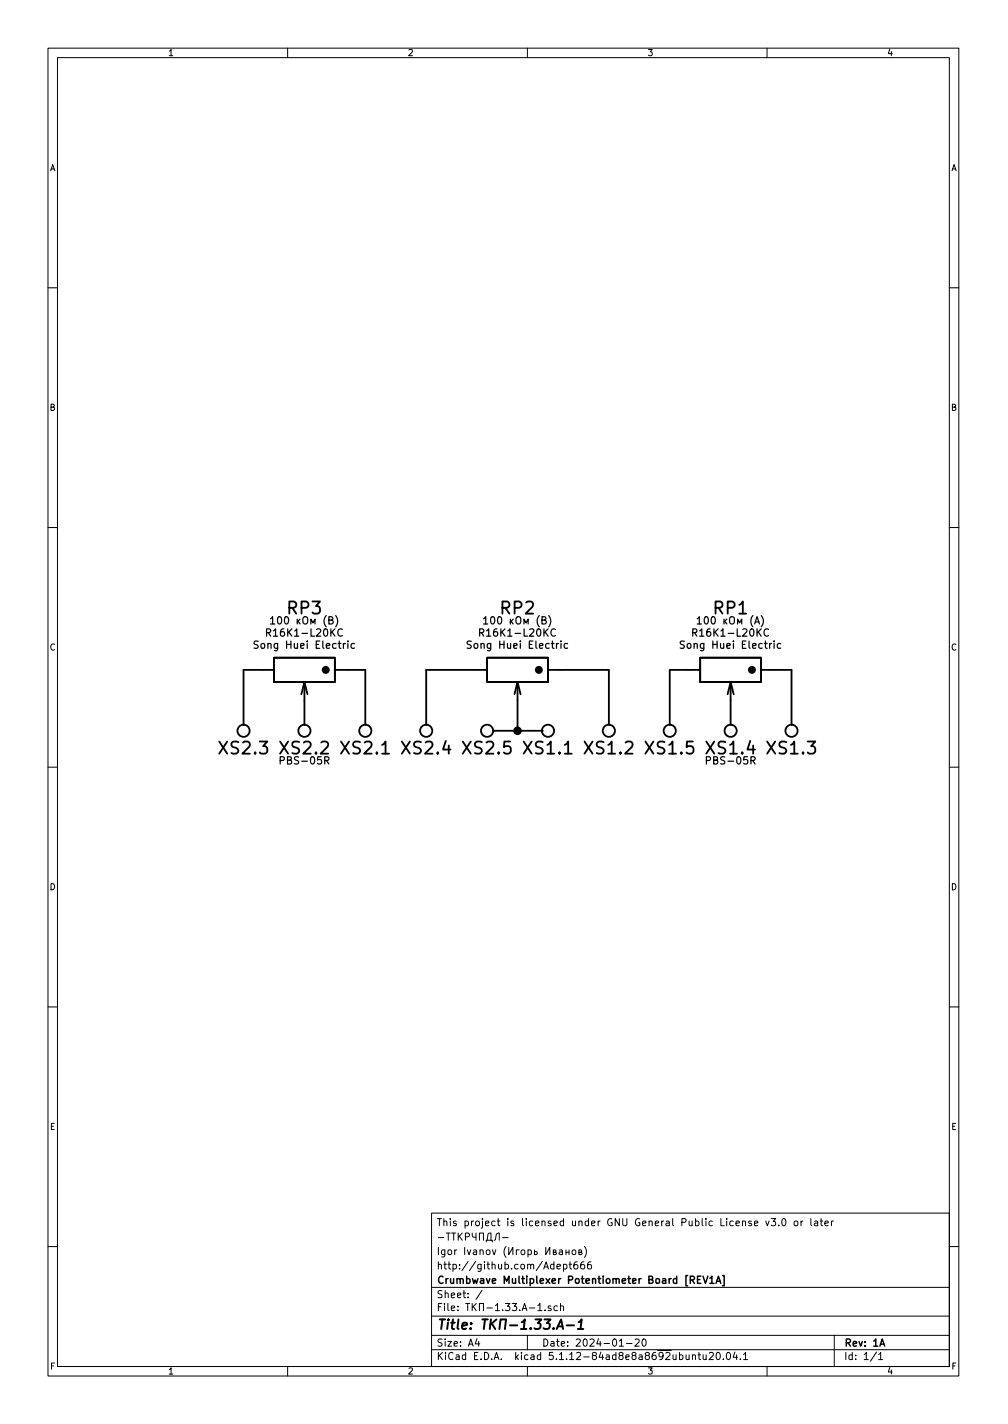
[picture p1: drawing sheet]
EESchema Schematic File Version 4
EELAYER 30 0
EELAYER END
$Descr A4 8268 11693 portrait
encoding utf-8
Sheet 1 1
Title "ТКП-1.33.A-1"
Date "2024-01-20"
Rev "1A"
Comp "Crumbwave Multiplexer Potentiometer Board [REV1A]"
Comment1 "http://github.com/Adept666"
Comment2 "Igor Ivanov (Игорь Иванов)"
Comment3 "-ТТКРЧПДЛ-"
Comment4 "This project is licensed under GNU General Public License v3.0 or later"
$EndDescr
$Comp
L KCL:RESISTOR_VARIABLE RP2
U 1 1
P 4250 5500
F 0 "RP2" H 4250 5000 100 0000 C CNN
F 1 "RP2: B100K" H 4250 5500 100 0001 C CNN
F 2 "KCL-TH-SL:RP-PDB181-K-20-P" H 4250 5500 60  0001 C CNN
F 3 "" H 4250 5500 60  0001 C CNN
F 4 "100 кОм (B)" H 4250 5100 60  0000 C CNN "Resistance"
F 5 "R16K1-L20KC" H 4250 5200 60  0000 C CNN "Product"
F 6 "Song Huei Electric" H 4250 5300 60  0000 C CNN "Manufacturer"
	1    4250 5500
	-1   0    0    1   
$EndComp
$Comp
L KCL:JUNCTION_DISMOUNTABLE_5U XS1
U 1 1
P 4500 6000
F 0 "XS1" V 4350 6000 100 0000 C CNN
F 1 "PBS-05R" V 4500 6000 100 0001 C CNN
F 2 "KCL-TH-SL:CON-PBS-05R" V 4500 6000 60  0001 C CNN
F 3 "" V 4500 6000 60  0001 C CNN
	1    4500 6000
	0    1    -1   0   
$EndComp
$Comp
L KCL:JUNCTION_DISMOUNTABLE_5U XS1
U 2 1
P 5000 6000
F 0 "XS1" H 5000 6150 100 0000 C CNN
F 1 "PBS-05R" H 5000 6000 100 0001 C CNN
F 2 "KCL-TH-SL:CON-PBS-05R" H 5000 6000 60  0001 C CNN
F 3 "" H 5000 6000 60  0001 C CNN
	2    5000 6000
	-1   0    0    1   
$EndComp
Wire Wire Line
	3900 5500 3500 5500
Wire Wire Line
	3500 5500 3500 5950
Wire Wire Line
	4600 5500 5000 5500
Wire Wire Line
	5000 5500 5000 5950
$Comp
L KCL:RESISTOR_VARIABLE RP3
U 1 1
P 2500 5500
F 0 "RP3" H 2500 5000 100 0000 C CNN
F 1 "RP3: B100K" H 2500 5500 100 0001 C CNN
F 2 "KCL-TH-SL:RP-PDB181-K-20-P" H 2500 5500 60  0001 C CNN
F 3 "" H 2500 5500 60  0001 C CNN
F 4 "100 кОм (B)" H 2500 5100 60  0000 C CNN "Resistance"
F 5 "R16K1-L20KC" H 2500 5200 60  0000 C CNN "Product"
F 6 "Song Huei Electric" H 2500 5300 60  0000 C CNN "Manufacturer"
	1    2500 5500
	-1   0    0    1   
$EndComp
Wire Wire Line
	2500 5750 2500 5950
Wire Wire Line
	2150 5500 2000 5500
Wire Wire Line
	2000 5500 2000 5950
Wire Wire Line
	2850 5500 3000 5500
Wire Wire Line
	3000 5500 3000 5950
$Comp
L KCL:RESISTOR_VARIABLE RP1
U 1 1
P 6000 5500
F 0 "RP1" H 6000 5000 100 0000 C CNN
F 1 "RP1: A100K" H 6000 5500 100 0001 C CNN
F 2 "KCL-TH-SL:RP-PDB181-K-20-P" H 6000 5500 60  0001 C CNN
F 3 "" H 6000 5500 60  0001 C CNN
F 4 "100 кОм (A)" H 6000 5100 60  0000 C CNN "Resistance"
F 5 "R16K1-L20KC" H 6000 5200 60  0000 C CNN "Product"
F 6 "Song Huei Electric" H 6000 5300 60  0000 C CNN "Manufacturer"
	1    6000 5500
	-1   0    0    1   
$EndComp
$Comp
L KCL:JUNCTION_DISMOUNTABLE_5U XS1
U 5 1
P 5500 6000
F 0 "XS1" H 5500 6150 100 0000 C CNN
F 1 "PBS-05R" H 5500 6000 100 0001 C CNN
F 2 "KCL-TH-SL:CON-PBS-05R" H 5500 6000 60  0001 C CNN
F 3 "" H 5500 6000 60  0001 C CNN
	5    5500 6000
	-1   0    0    1   
$EndComp
$Comp
L KCL:JUNCTION_DISMOUNTABLE_5U XS1
U 4 1
P 6000 6000
F 0 "XS1" H 6000 6150 100 0000 C CNN
F 1 "PBS-05R" H 6000 6000 100 0001 C CNN
F 2 "KCL-TH-SL:CON-PBS-05R" H 6000 6000 60  0001 C CNN
F 3 "" H 6000 6000 60  0001 C CNN
F 4 "PBS-05R" H 6000 6250 60  0000 C CNN "Product"
	4    6000 6000
	-1   0    0    1   
$EndComp
$Comp
L KCL:JUNCTION_DISMOUNTABLE_5U XS1
U 3 1
P 6500 6000
F 0 "XS1" H 6500 6150 100 0000 C CNN
F 1 "PBS-05R" H 6500 6000 100 0001 C CNN
F 2 "KCL-TH-SL:CON-PBS-05R" H 6500 6000 60  0001 C CNN
F 3 "" H 6500 6000 60  0001 C CNN
	3    6500 6000
	-1   0    0    1   
$EndComp
Wire Wire Line
	6000 5750 6000 5950
Wire Wire Line
	5650 5500 5500 5500
Wire Wire Line
	5500 5500 5500 5950
Wire Wire Line
	6350 5500 6500 5500
Wire Wire Line
	6500 5500 6500 5950
Wire Wire Line
	4250 5750 4250 6000
$Comp
L KCL:JUNCTION_DISMOUNTABLE_5U XS2
U 4 1
P 3500 6000
F 0 "XS2" H 3500 6150 100 0000 C CNN
F 1 "PBS-05R" H 3500 6000 100 0001 C CNN
F 2 "KCL-TH-SL:CON-PBS-05R" H 3500 6000 60  0001 C CNN
F 3 "" H 3500 6000 60  0001 C CNN
	4    3500 6000
	-1   0    0    1   
$EndComp
$Comp
L KCL:JUNCTION_DISMOUNTABLE_5U XS2
U 3 1
P 2000 6000
F 0 "XS2" H 2000 6150 100 0000 C CNN
F 1 "PBS-05R" H 2000 6000 100 0001 C CNN
F 2 "KCL-TH-SL:CON-PBS-05R" H 2000 6000 60  0001 C CNN
F 3 "" H 2000 6000 60  0001 C CNN
	3    2000 6000
	-1   0    0    1   
$EndComp
$Comp
L KCL:JUNCTION_DISMOUNTABLE_5U XS2
U 2 1
P 2500 6000
F 0 "XS2" H 2500 6150 100 0000 C CNN
F 1 "PBS-05R" H 2500 6000 100 0001 C CNN
F 2 "KCL-TH-SL:CON-PBS-05R" H 2500 6000 60  0001 C CNN
F 3 "" H 2500 6000 60  0001 C CNN
F 4 "PBS-05R" H 2500 6250 60  0000 C CNN "Product"
	2    2500 6000
	-1   0    0    1   
$EndComp
$Comp
L KCL:JUNCTION_DISMOUNTABLE_5U XS2
U 5 1
P 4000 6000
F 0 "XS2" V 3850 6000 100 0000 C CNN
F 1 "PBS-05R" V 4000 6000 100 0001 C CNN
F 2 "KCL-TH-SL:CON-PBS-05R" V 4000 6000 60  0001 C CNN
F 3 "" V 4000 6000 60  0001 C CNN
	5    4000 6000
	0    -1   -1   0   
$EndComp
$Comp
L KCL:JUNCTION_DISMOUNTABLE_5U XS2
U 1 1
P 3000 6000
F 0 "XS2" H 3000 6150 100 0000 C CNN
F 1 "PBS-05R" H 3000 6000 100 0001 C CNN
F 2 "KCL-TH-SL:CON-PBS-05R" H 3000 6000 60  0001 C CNN
F 3 "" H 3000 6000 60  0001 C CNN
	1    3000 6000
	-1   0    0    1   
$EndComp
Wire Wire Line
	4050 6000 4250 6000
Wire Wire Line
	4250 6000 4450 6000
Connection ~ 4250 6000
$EndSCHEMATC
